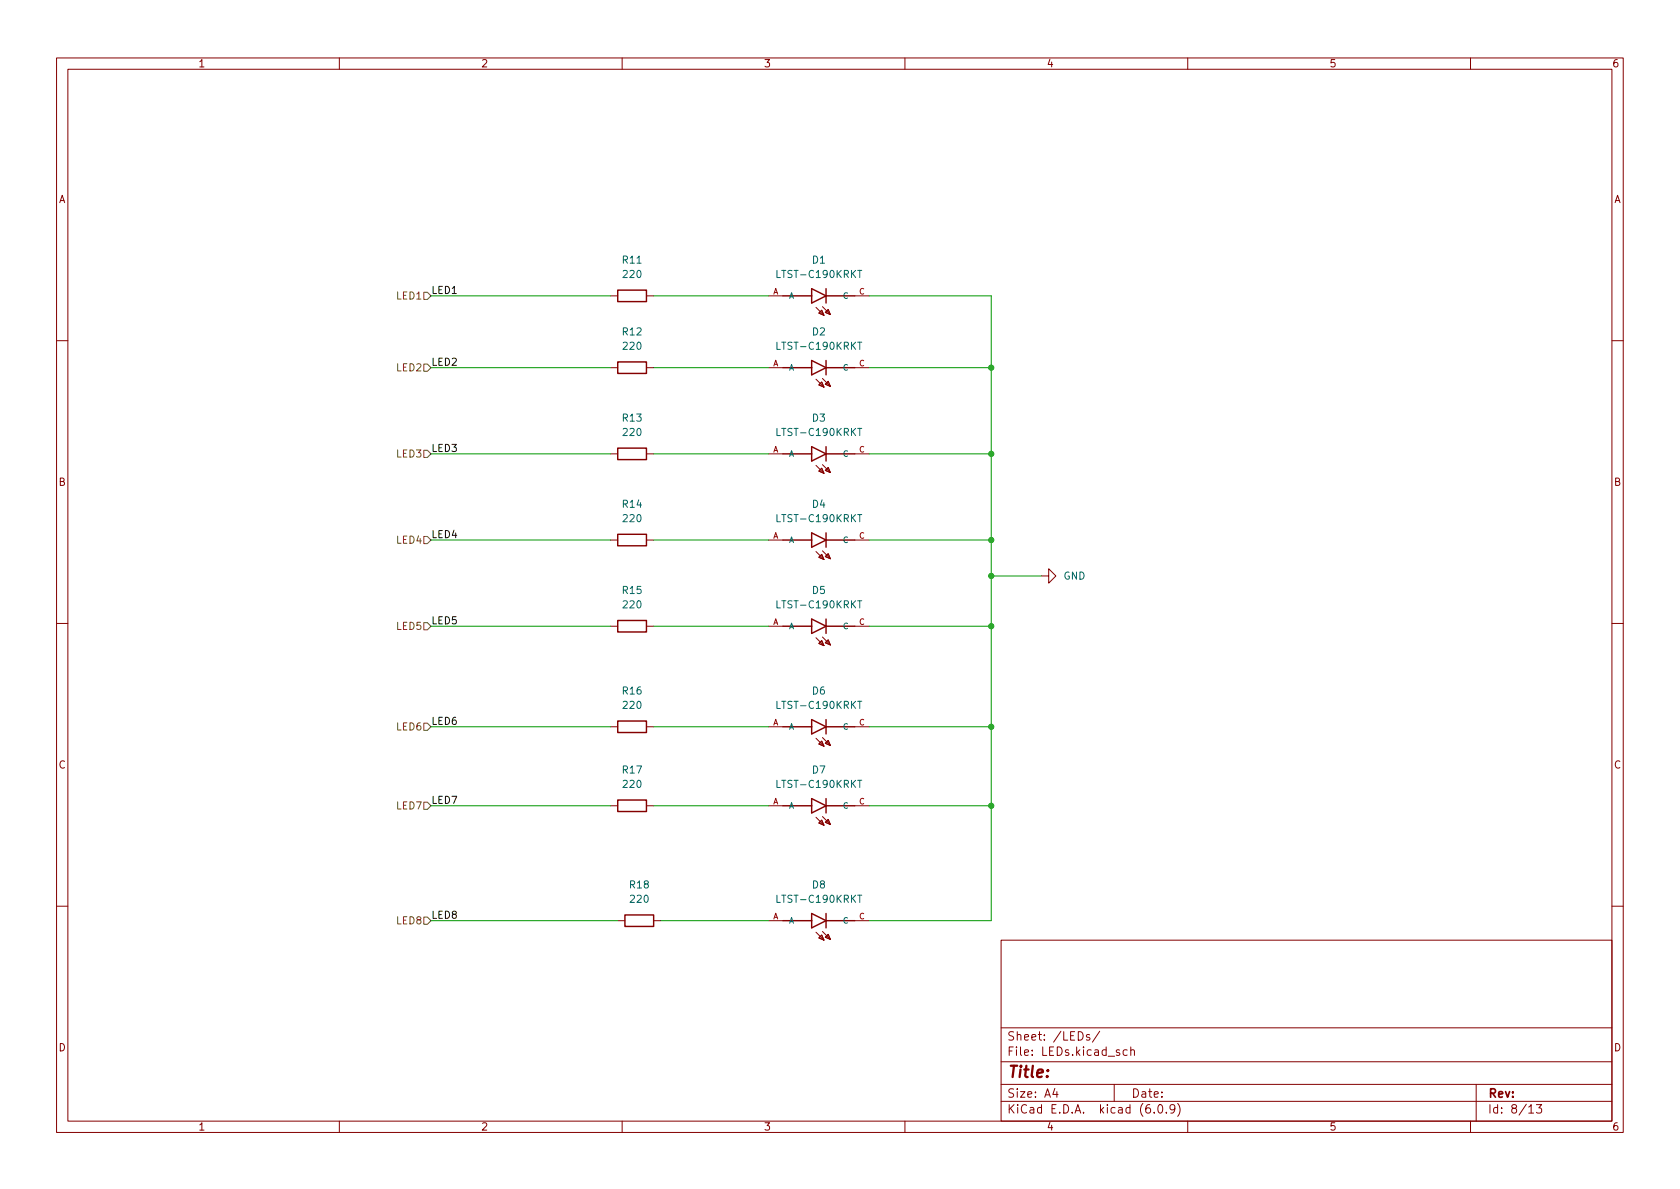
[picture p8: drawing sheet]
<svg xmlns="http://www.w3.org/2000/svg" width="297mm" height="210mm" viewBox="0 0 297 210" stroke-linecap="round" stroke-linejoin="round" font-family="sans-serif">
<g fill="none" stroke="#840000" stroke-width=".18">
<path d="M10 10.2h277v190.1h-277zM12 12.2h273v186.1h-273zM60 10.2v2M110 10.2v2M160 10.2v2M210 10.2v2M260 10.2v2M107.9 52.3h1.3M114.3 52.3h1.3M135.9 52.3h2.5M144.3 54.4l1.4 1.3M144.8 55.4l.5-.5 .4 .8z"/>
<path d="M145.4 54.2l1.4 1.4M145.9 55.2l.5-.5 .4 .9zM151.1 52.3h2.6M10 60.2h2M107.9 65h1.3M114.3 65h1.3M135.9 65h2.5M144.3 67.1l1.4 1.3M144.8 68.1l.5-.5 .4 .8zM145.4 66.9l1.4 1.4M145.9 67.9l.5-.5 .4 .9zM151.1 65h2.6"/>
<path d="M285 60.2h2M107.9 95.5h1.3M107.9 80.3h1.3M114.3 95.5h1.3M114.3 80.3h1.3M135.9 95.5h2.5M135.9 80.3h2.5M144.3 97.5l1.4 1.4M144.3 82.3l1.4 1.4M144.8 98.5l.5-.5 .4 .9zM144.8 83.3l.5-.5 .4 .9zM145.4 97.4l1.4 1.4"/>
<path d="M145.4 82.2l1.4 1.4M145.9 98.4l.5-.5 .4 .9zM145.9 83.2l.5-.5 .4 .9zM151.1 95.5h2.6M151.1 80.3h2.6M10 110.2h2M107.9 110.7h1.3M114.3 110.7h1.3M135.9 110.7h2.5M144.3 112.8l1.4 1.4M144.8 113.8l.5-.5 .4 .9zM145.4 112.6l1.4 1.4"/>
<path d="M145.9 113.7l.5-.5 .4 .8zM151.1 110.7h2.6M184.1 101.8h1.3v-1.2l1.3 1.2-1.3 1.3v-1.3M285 110.2h2M107.9 128.5h1.3M114.3 128.5h1.3M135.9 128.5h2.5M144.3 130.6l1.4 1.3M144.8 131.6l.5-.5 .4 .8zM145.4 130.4l1.4 1.4M145.9 131.4l.5-.5 .4 .9zM151.1 128.5h2.6"/>
<path d="M107.9 142.5h1.3M114.3 142.5h1.3M135.9 142.5h2.5M144.3 144.5l1.4 1.4M144.8 145.5l.5-.5 .4 .9zM145.4 144.4l1.4 1.4M145.9 145.4l.5-.5 .4 .9zM151.1 142.5h2.6M10 160.2h2M109.2 162.8h1.3M115.6 162.8h1.2M135.9 162.8h2.5"/>
<path d="M144.3 164.8l1.4 1.4M144.8 165.9l.5-.6 .4 .9zM145.4 164.7l1.4 1.4M145.9 165.7l.5-.5 .4 .9zM151.1 162.8h2.6M177 166.3h108v32h-108zM285 160.2h2M60 198.3v2M110 198.3v2M160 198.3v2M177 194.8h108M177 191.8h108"/>
<path d="M177 187.8h108M177 181.8h108M186.5 192.5l-.4 1h1M186.9 193v1M192.6 183l-.3-.1-.2 .2v.3l.5 .1v.4h-.5M194.4 182.4l-1.3 1.9M197 191.8v3M199.3 185.7l-.4-.1-.3 .3v.4l.1 .3h.6M199.9 185.8l.2-.2 .4 .1 .1 .9M199.9 185.1v1.5M204.1 196.7v.1M204.9 195.4l.2-.1a.81 .81 0 0 1 .6 .7 .81 .81 0 0 1-.3 .8h-.2a.81 .81 0 0 1-.6-.6 .81 .81 0 0 1 .3-.8z"/>
<path d="M206.2 196.7v.1M207.7 196l-.3 .3h-.3l-.2-.3 .1-.6 .4-.1 .2 .2a.99 .99 0 0 1-.3 1.3h-.3M208.2 195.1a1.72 1.72 0 0 1 0 2.3M210 198.3v2M260 198.3v2M261 191.8v6.5M270.3 195.8l.4-.5v1.5M270.3 196.8h.9M271.7 195.3h.9l-.5 .6 .4 .1v.7l-.2 .1h-.4l-.2-.1"/>
</g>
<g fill="none" stroke="#840000" stroke-width=".25">
<path d="M109.2 51.3h5.1v2h-5.1zM138.4 52.3h5.1M143.5 51l2.5 1.3-2.5 1.3zM146 51v2.6M146 52.3h5.1M109.2 79.2h5.1v2.1h-5.1zM109.2 64h5.1v2h-5.1zM138.4 65h5.1M143.5 63.7l2.5 1.3-2.5 1.3zM143.5 79l2.5 1.3-2.5 1.2zM146 63.7v2.6M146 79v2.5"/>
<path d="M146 65h5.1M109.2 94.5h5.1v2h-5.1zM138.4 95.5h5.1M138.4 80.3h5.1M143.5 94.2l2.5 1.3-2.5 1.3zM146 95.5h5.1M146 94.2v2.6M146 80.3h5.1M109.2 109.7h5.1v2.1h-5.1zM138.4 110.7h5.1M143.5 109.5l2.5 1.2-2.5 1.3zM146 109.5v2.5"/>
<path d="M146 110.7h5.1M109.2 127.5h5.1v2h-5.1zM138.4 128.5h5.1M143.5 127.2l2.5 1.3-2.5 1.3zM146 127.2v2.6M146 128.5h5.1M109.2 141.5h5.1v2h-5.1zM138.4 142.5h5.1M143.5 141.2l2.5 1.3-2.5 1.3zM146 141.2v2.6M146 142.5h5.1M110.5 161.8h5.1v2h-5.1z"/>
<path d="M138.4 162.8h5.1M143.5 161.5l2.5 1.3-2.5 1.3zM146 161.5v2.6M146 162.8h5.1"/>
</g>
<g fill="#ffffc2" stroke="#ffffc2" stroke-width=".18">
<path d="M145.9 98.4l.5-.5 .4 .9z"/>
<path d="M144.8 98.5l.5-.5 .4 .9z"/>
<path d="M145.9 67.9l.5-.5 .4 .9z"/>
<path d="M144.8 68.1l.5-.5 .4 .8z"/>
<path d="M145.9 113.7l.5-.5 .4 .8z"/>
<path d="M144.8 113.8l.5-.5 .4 .9z"/>
<path d="M145.9 131.4l.5-.5 .4 .9z"/>
<path d="M144.8 131.6l.5-.5 .4 .8z"/>
<path d="M145.9 145.4l.5-.5 .4 .9z"/>
<path d="M144.8 145.5l.5-.5 .4 .9z"/>
<path d="M145.9 165.7l.5-.5 .4 .9z"/>
<path d="M144.8 165.9l.5-.6 .4 .9z"/>
<path d="M145.9 55.2l.5-.5 .4 .9z"/>
<path d="M144.8 55.4l.5-.5 .4 .8z"/>
<path d="M145.9 83.2l.5-.5 .4 .9z"/>
<path d="M144.8 83.3l.5-.5 .4 .9z"/>
</g>
<path d="M151.6 47.8h.8M151.6 60.5h.8M151.6 75.8h.8M151.6 91h.8M151.6 106.2h.8M151.6 124h.8M151.6 138h.8M151.6 158.3h.8" fill="none" stroke="#006464" stroke-width=".18"/>
<path d="M74.9 51.7h.7l.6 .6-.6 .7h-.7zM74.9 79.6h.7l.6 .7-.6 .6h-.7zM74.9 64.4h.7l.6 .6-.6 .7h-.7zM74.9 94.9h.7l.6 .6-.6 .6h-.7zM74.9 110.1h.7l.6 .6-.6 .7h-.7zM74.9 127.9h.7l.6 .6-.6 .7h-.7zM74.9 141.9h.7l.6 .6-.6 .6h-.7zM74.9 162.2h.7l.6 .6-.6 .6h-.7z" fill="none" stroke="#725600" stroke-width=".18"/>
<g fill="none" stroke="#009600" stroke-width=".18">
<path d="M76.2 52.3h31.7M115.6 52.3h20.3M153.7 52.3h21.6v110.5h-21.6M76.2 65h31.7M115.6 65h20.3M153.7 65h21.6M76.2 95.5h31.7M76.2 80.3h31.7M115.6 95.5h20.3M115.6 80.3h20.3M153.7 95.5h21.6M153.7 80.3h21.6"/>
<path d="M76.2 110.7h31.7M115.6 110.7h20.3M153.7 110.7h21.6M175.3 101.8h8.8M76.2 128.5h31.7M115.6 128.5h20.3M153.7 128.5h21.6M76.2 142.5h31.7M115.6 142.5h20.3M153.7 142.5h21.6M76.2 162.8h33M116.8 162.8h19.1"/>
</g>
<g fill="#009600" stroke="#009600" stroke-width=".18">
<circle cx="175.3" cy="128.5" r=".46"/>
<circle cx="175.3" cy="110.7" r=".46"/>
<circle cx="175.3" cy="142.5" r=".46"/>
<circle cx="175.3" cy="80.3" r=".46"/>
<circle cx="175.3" cy="65" r=".46"/>
<circle cx="175.3" cy="101.8" r=".46"/>
<circle cx="175.3" cy="95.5" r=".46"/>
</g>
<text font-size="2.8" fill="#840000" x="178" y="190.6">Title:</text>
<g font-size="2.1" fill="#840000">
<text x="178" y="184">Sheet: /LEDs/</text>
<text x="178" y="186.7">File: LEDs.kicad_sch</text>
<text x="178" y="196.9">KiCad E.D.A. kicad (6.0.9)</text>
<text x="178" y="194.1">Size: A4</text>
<text x="200" y="194.1">Date:</text>
<text x="263" y="194.1">Rev:</text>
<text x="263" y="196.9">Id: 8/13</text>
</g>
<g font-size="1.8" fill="#840000">
<text x="35" y="11.9">1</text>
<text x="85" y="11.9">2</text>
<text x="135" y="11.9">3</text>
<text x="185" y="11.9">4</text>
<text x="235" y="11.9">5</text>
<text x="285" y="11.9">6</text>
<text x="10.3" y="35.9">A</text>
<text x="285.3" y="35.9">A</text>
<text x="10.3" y="85.9">B</text>
<text x="285.3" y="85.9">B</text>
<text x="10.3" y="135.9">C</text>
<text x="285.3" y="135.9">C</text>
<text x="10.3" y="185.9">D</text>
<text x="285.3" y="185.9">D</text>
<text x="35" y="199.9">1</text>
<text x="85" y="199.9">2</text>
<text x="135" y="199.9">3</text>
<text x="185" y="199.9">4</text>
<text x="235" y="199.9">5</text>
<text x="285" y="199.9">6</text>
</g>
<g font-size="1.8" fill="#006464">
<text x="110.1" y="46.6">R11</text>
<text x="143.6" y="46.6">D1</text>
<text x="110.3" y="49.1">220</text>
<text x="137.7" y="49.1">LTST-C190KRKT</text>
<text x="110.1" y="59.3">R12</text>
<text x="143.6" y="59.3">D2</text>
<text x="110.3" y="61.8">220</text>
<text x="137.7" y="61.8">LTST-C190KRKT</text>
<text x="110.1" y="74.5">R13</text>
<text x="110.3" y="77.1">220</text>
<text x="137.7" y="77.1">LTST-C190KRKT</text>
<text x="143.6" y="74.5">D3</text>
<text x="110.1" y="89.8">R14</text>
<text x="143.6" y="89.8">D4</text>
<text x="110.3" y="92.3">220</text>
<text x="137.7" y="92.3">LTST-C190KRKT</text>
<text x="110.1" y="105">R15</text>
<text x="110.3" y="107.6">220</text>
<text x="137.7" y="107.6">LTST-C190KRKT</text>
<text x="143.6" y="105">D5</text>
<text x="188" y="102.5">GND</text>
<text x="110.1" y="122.8">R16</text>
<text x="110.3" y="125.3">220</text>
<text x="137.7" y="125.3">LTST-C190KRKT</text>
<text x="143.6" y="122.8">D6</text>
<text x="110.1" y="136.8">R17</text>
<text x="143.6" y="136.8">D7</text>
<text x="110.3" y="139.3">220</text>
<text x="137.7" y="139.3">LTST-C190KRKT</text>
<text x="111.4" y="157.1">R18</text>
<text x="111.6" y="159.6">220</text>
<text x="137.7" y="159.6">LTST-C190KRKT</text>
<text x="143.6" y="157.1">D8</text>
</g>
<g font-size="1.8" fill="#725600">
<text x="70.2" y="53">LED1</text>
<text x="70.2" y="65.7">LED2</text>
<text x="70.2" y="80.9">LED3</text>
<text x="70.2" y="96.1">LED4</text>
<text x="70.2" y="111.4">LED5</text>
<text x="70.2" y="129.2">LED6</text>
<text x="70.2" y="143.1">LED7</text>
<text x="70.2" y="163.4">LED8</text>
</g>
<g font-size="1.8" fill="#0f0f0f">
<text x="76.2" y="52">LED1</text>
<text x="76.2" y="64.7">LED2</text>
<text x="76.2" y="79.9">LED3</text>
<text x="76.2" y="95.1">LED4</text>
<text x="76.2" y="110.4">LED5</text>
<text x="76.2" y="128.2">LED6</text>
<text x="76.2" y="142.1">LED7</text>
<text x="76.2" y="162.5">LED8</text>
</g>
<g font-size="1.4" fill="#a90000">
<text x="136.6" y="52.1">A</text>
<text x="151.9" y="52.1">C</text>
<text x="136.6" y="64.8">A</text>
<text x="151.9" y="64.8">C</text>
<text x="136.6" y="80">A</text>
<text x="151.9" y="80">C</text>
<text x="136.6" y="95.2">A</text>
<text x="151.9" y="95.2">C</text>
<text x="136.6" y="110.5">A</text>
<text x="151.9" y="110.5">C</text>
<text x="136.6" y="128.3">A</text>
<text x="151.9" y="128.3">C</text>
<text x="136.6" y="142.2">A</text>
<text x="151.9" y="142.2">C</text>
<text x="136.6" y="162.6">A</text>
<text x="151.9" y="162.6">C</text>
</g>
<g font-size="1.4" fill="#006464">
<text x="139.4" y="52.8">A</text>
<text x="149.1" y="52.8">C</text>
<text x="139.4" y="65.5">A</text>
<text x="149.1" y="65.5">C</text>
<text x="139.4" y="80.8">A</text>
<text x="149.1" y="80.8">C</text>
<text x="139.4" y="96">A</text>
<text x="149.1" y="96">C</text>
<text x="139.4" y="111.2">A</text>
<text x="149.1" y="111.2">C</text>
<text x="139.4" y="129">A</text>
<text x="149.1" y="129">C</text>
<text x="139.4" y="143">A</text>
<text x="149.1" y="143">C</text>
<text x="139.4" y="163.3">A</text>
<text x="149.1" y="163.3">C</text>
</g>
</svg>
